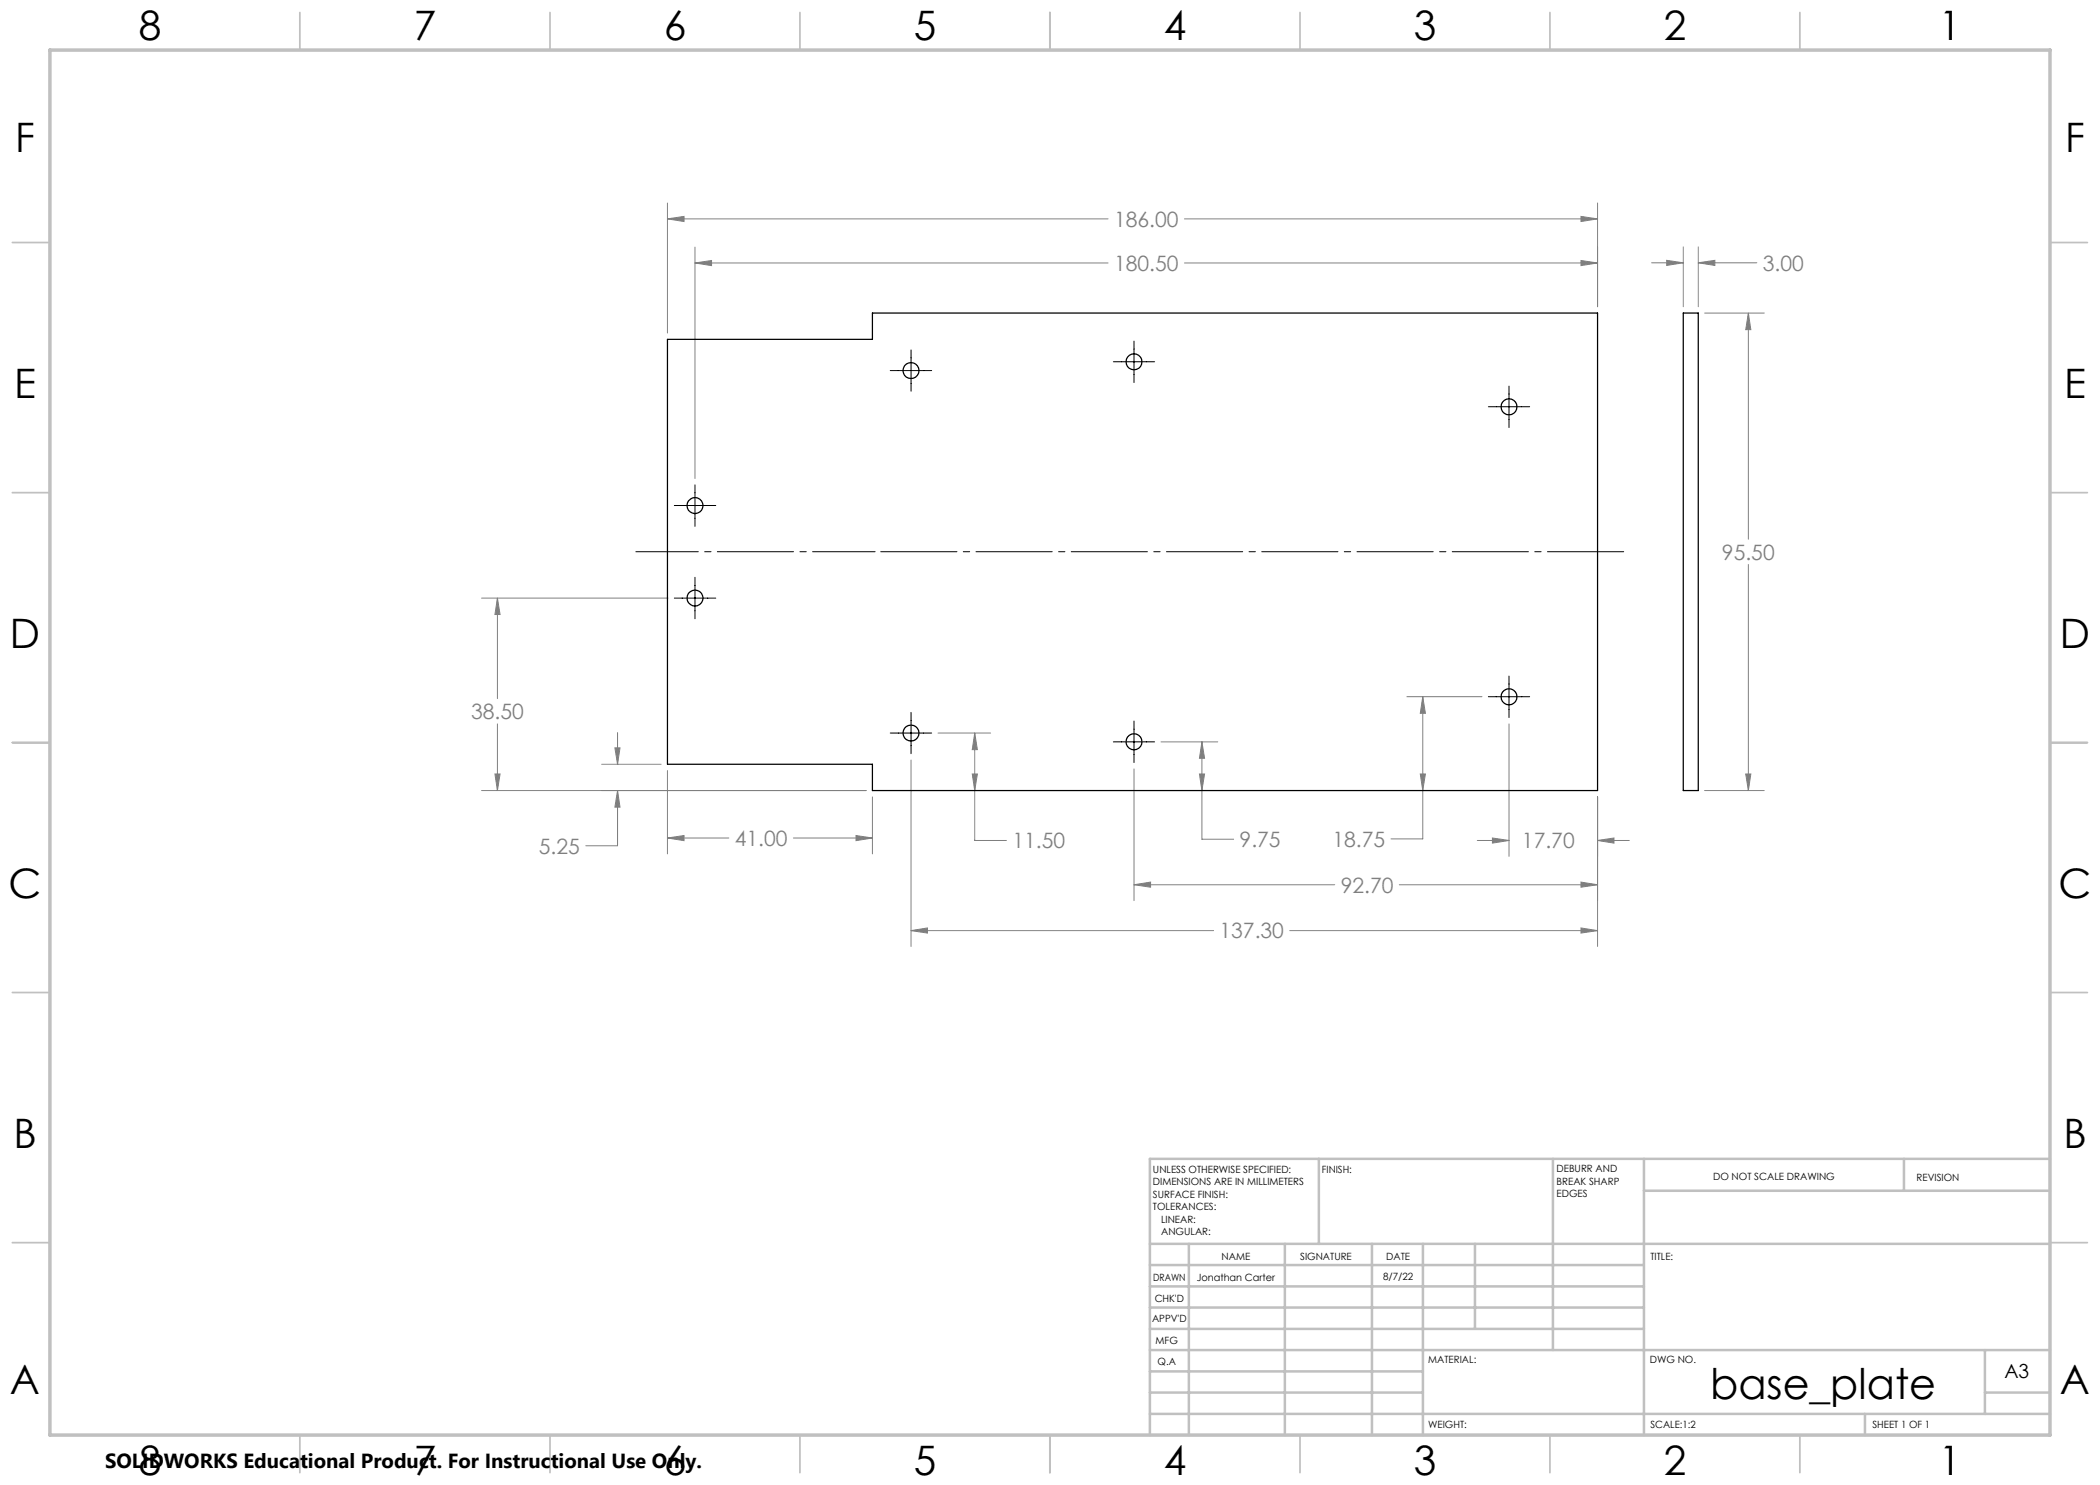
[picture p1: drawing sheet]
<svg xmlns="http://www.w3.org/2000/svg" width="420mm" height="297mm" viewBox="0 0 420 297" stroke-linecap="round" stroke-linejoin="round" font-family="sans-serif">
<g fill="none" stroke="#808080" stroke-width=".2">
<path d="M133.5 43.8l3.3-.5v1zM133.5 40.6v26M133.5 43.8h88.1M139 52.6l3.3-.5v1zM139 49.4v46.3M139 52.6h82.6M236.9 43.8h82.6M236.9 52.6h82.6M316.2 43.3l3.3 .5-3.3 .5zM316.2 52.1l3.3 .5-3.3 .5zM319.5 40.6v20.7M330.3 52.6h6.4"/>
<path d="M333.3 52.1l3.4 .5-3.4 .5zM336.7 49.4v11.9M339.7 52.6l3.3-.5v1zM339.7 49.4v11.9M339.7 52.6h11.7M340.9 62.6h11.9M349.7 62.6l.5 3.3h-1.1zM349.7 62.6v45.2M96.3 119.6h37.3M99.5 119.6l.5 3.3h-1zM99.5 119.6v20.1M349.7 112.9v45.2"/>
<path d="M281.4 139.3h15M284.6 139.3l.5 3.4h-1zM284.6 139.3v28.5h-6.4M96.3 158.1h76.9M99 154.8h1l-.5 3.3zM99.5 144.8v13.3M120.3 152.9h11.9M123 149.6h1l-.5 3.3zM123.5 158.1l.5 3.3h-1zM123.5 158.1v11.1h-6.3M123.5 146.5v6.4M133.5 154.1v16.7"/>
<path d="M174.5 159.4v11.4M182.2 152v37.3M187.6 146.6h10.5M194.5 154.8h1l-.6 3.3zM194.9 146.6l.6 3.3h-1zM194.9 146.6v21.5h6.4M226.8 153.8v26.3M232.2 148.4h11.4M239.9 154.8h1l-.5 3.3zM240.4 148.4l.5 3.3h-1zM240.4 148.4v19.4h6.3M284.1 154.8h1l-.5 3.3z"/>
<path d="M301.8 144.8v26.5M319.5 159.4v29.9M340.9 158.1h11.9M349.1 154.8h1.1l-.5 3.3zM133.5 167.6l3.3-.5v1zM133.5 167.6h12.3M158.7 167.6h15.8M171.2 167.1l3.3 .5-3.3 .5zM226.8 176.9l3.3-.5v1zM226.8 176.9h40.1M279.9 176.9h39.6M295.5 168.1h6.3"/>
<path d="M298.5 167.6l3.3 .5-3.3 .5zM316.2 176.4l3.3 .5-3.3 .5zM319.5 168.1l3.3-.5v1zM319.5 168.1h6.4M182.2 186.1l3.3-.5v1zM182.2 186.1h60.5M258 186.1h61.5M316.2 185.6l3.3 .5-3.3 .5z"/>
</g>
<path d="M175 110.3h150.9" fill="none" stroke="#000" stroke-width=".2" stroke-dasharray="15.2 1.3 1.3 1.3" stroke-dashoffset="-1.1"/>
<path d="M175 110.3h-47.8" fill="none" stroke="#000" stroke-width=".2" stroke-dasharray="15.2 1.3 1.3 1.3" stroke-dashoffset="2.7"/>
<g fill="none" stroke="#000" stroke-width=".2">
<path d="M178 74.1h8.3M182.2 70v8.2M222.7 72.4h8.2M226.8 68.2v8.3M301.8 77.2v8.3M139 97v8.3M297.7 81.3h8.2M134.9 119.6h8.3M134.9 101.1h8.3M139 115.5v8.3M297.7 139.3h8.2M301.8 135.2v8.3"/>
<path d="M178 146.6h8.3M182.2 142.5v8.2M222.7 148.4h8.2M226.8 144.2v8.3"/>
</g>
<g fill="none" stroke="#c0c0c0" stroke-width=".35">
<path d="M60 2.5v7.5M110 2.5v7.5M160 2.5v7.5M210 2.5v7.5M260 2.5v7.5M310 2.5v7.5M360 2.5v7.5M2.5 48.5h7.5M410 48.5h7.5M2.5 98.5h7.5M410 98.5h7.5M2.5 148.5h7.5"/>
<path d="M410 148.5h7.5M2.5 198.5h7.5M410 198.5h7.5M2.5 248.5h7.5M410 248.5h7.5M60 287v7.5M110 287v7.5M160 287v7.5M210 287v7.5M260 287v7.5M310 287v7.5M360 287v7.5"/>
</g>
<g fill="none" stroke="#c0c0c0" stroke-width=".5">
<path d="M263.8 231.8v17M310.6 231.8v38.2M328.8 231.8v55.2M328.8 238.2h81.2M380.8 231.8v6.4M410 231.8h-180v55.2M230 248.8h180M230 257.3h98.8M230 253h98.8M237.8 248.8v38.2M257 248.8v38.2M274.4 248.8v38.2"/>
<path d="M284.6 248.8v38.2M295 248.8v17M230 265.8h98.8M230 261.5h98.8M230 278.5h54.6M230 274.3h54.6M230 270h180M397 278.5h13M397 270v12.8M230 282.8h180M373 282.8v4.2"/>
</g>
<path d="M10 10h400v277h-400z" fill="none" stroke="#c0c0c0" stroke-width=".7"/>
<path d="M284.6 139.3l.5 3.4h-1zM284.1 154.8h1l-.5 3.3zM99.5 119.6l.5 3.3h-1zM99 154.8h1l-.5 3.3zM298.5 167.6l3.3 .5-3.3 .5zM319.5 168.1l3.3-.5v1zM226.8 176.9l3.3-.5v1zM316.2 176.4l3.3 .5-3.3 .5zM182.2 186.1l3.3-.5v1zM316.2 185.6l3.3 .5-3.3 .5zM240.4 148.4l.5 3.3h-1zM239.9 154.8h1l-.5 3.3zM133.5 167.6l3.3-.5v1zM171.2 167.1l3.3 .5-3.3 .5zM123 149.6h1l-.5 3.3zM123.5 158.1l.5 3.3h-1zM194.9 146.6l.6 3.3h-1zM194.5 154.8h1l-.6 3.3zM316.2 43.3l3.3 .5-3.3 .5zM133.5 43.8l3.3-.5v1zM139 52.6l3.3-.5v1zM316.2 52.1l3.3 .5-3.3 .5zM333.3 52.1l3.4 .5-3.4 .5zM339.7 52.6l3.3-.5v1zM349.1 154.8h1.1l-.5 3.3zM349.7 62.6l.5 3.3h-1.1z" fill="#808080"/>
<g fill="none" stroke="#000" stroke-width=".25">
<path d="M133.5 67.9h41v-5.3h145v95.5h-145v-5.2h-41zM336.7 62.6h3v95.5h-3z"/>
<circle cx="182.2" cy="74.1" r="1.59"/>
<circle cx="226.8" cy="72.4" r="1.6"/>
<circle cx="301.8" cy="81.4" r="1.6"/>
<circle cx="139" cy="119.6" r="1.6"/>
<circle cx="139" cy="101.1" r="1.6"/>
<circle cx="301.8" cy="139.4" r="1.6"/>
<circle cx="182.2" cy="146.6" r="1.6"/>
<circle cx="226.8" cy="148.4" r="1.6"/>
</g>
<text font-size="8.5" x="342" y="279.7">base_plate</text>
<g font-size="8.1">
<text x="27.8" y="8">8</text>
<text x="82.8" y="8">7</text>
<text x="132.8" y="8">6</text>
<text x="182.8" y="8">5</text>
<text x="232.8" y="8">4</text>
<text x="282.8" y="8">3</text>
<text x="332.8" y="8">2</text>
<text x="387.8" y="8">1</text>
<text x="3" y="30.4">F</text>
<text x="413" y="30.4">F</text>
<text x="2.8" y="79.6">E</text>
<text x="412.8" y="79.6">E</text>
<text x="2" y="129.6">D</text>
<text x="412" y="129.6">D</text>
<text x="1.7" y="179.6">C</text>
<text x="411.7" y="179.6">C</text>
<text x="2.7" y="229.6">B</text>
<text x="412.7" y="229.6">B</text>
<text x="2" y="278.9">A</text>
<text x="412" y="278.9">A</text>
<text x="27.8" y="295">8</text>
<text x="82.8" y="295">7</text>
<text x="132.8" y="295">6</text>
<text x="182.8" y="295">5</text>
<text x="232.8" y="295">4</text>
<text x="282.8" y="295">3</text>
<text x="332.8" y="295">2</text>
<text x="387.8" y="295">1</text>
</g>
<g font-size="4.2" fill="#808080">
<text x="222.8" y="45.4">186.00</text>
<text x="222.8" y="54.2">180.50</text>
<text x="352.6" y="54.2">3.00</text>
<text x="344.4" y="111.9">95.50</text>
<text x="94.2" y="143.8">38.50</text>
<text x="107.8" y="170.7">5.25</text>
<text x="147" y="169.2">41.00</text>
<text x="202.5" y="169.7">11.50</text>
<text x="247.9" y="169.4">9.75</text>
<text x="266.5" y="169.4">18.75</text>
<text x="304.4" y="169.7">17.70</text>
<text x="268.1" y="178.5">92.70</text>
<text x="243.9" y="187.7">137.30</text>
</g>
<text font-size="4.1" x="21" y="293.7">SOLIDWORKS Educational Product. For Instructional Use Only.</text>
<text font-size="3.9" x="400.9" y="275.5">A3</text>
<g font-size="2">
<text x="230.6" y="234.6">UNLESS OTHERWISE SPECIFIED:</text>
<text x="230.6" y="237.1">DIMENSIONS ARE IN MILLIMETERS</text>
<text x="230.6" y="239.6">SURFACE FINISH:</text>
<text x="264.4" y="234.6">FINISH:</text>
<text x="311.3" y="234.5">DEBURR AND</text>
<text x="311.3" y="237">BREAK SHARP</text>
<text x="311.3" y="239.5">EDGES</text>
<text x="342.6" y="236">DO NOT SCALE DRAWING</text>
<text x="383.3" y="236.2">REVISION</text>
<text x="230.6" y="242.1">TOLERANCES:</text>
<text x="232.2" y="244.6">LINEAR:</text>
<text x="232.2" y="247.1">ANGULAR:</text>
<text x="244.3" y="252">NAME</text>
<text x="260" y="251.9">SIGNATURE</text>
<text x="277.2" y="251.9">DATE</text>
<text x="330.1" y="251.9">TITLE:</text>
<text x="230.6" y="256.1">DRAWN</text>
<text x="239.3" y="256.1">Jonathan Carter</text>
<text x="276.6" y="255.9">8/7/22</text>
<text x="230.9" y="260.3">CHK'D</text>
<text x="230.4" y="264.4">APPV'D</text>
<text x="231.1" y="268.8">MFG</text>
<text x="231.5" y="273">Q.A</text>
<text x="285.6" y="272.5">MATERIAL:</text>
<text x="330" y="272.5">DWG NO.</text>
<text x="285.6" y="285.5">WEIGHT:</text>
<text x="330.1" y="285.6">SCALE:1:2</text>
<text x="374.5" y="285.6">SHEET 1 OF 1</text>
</g>
</svg>
